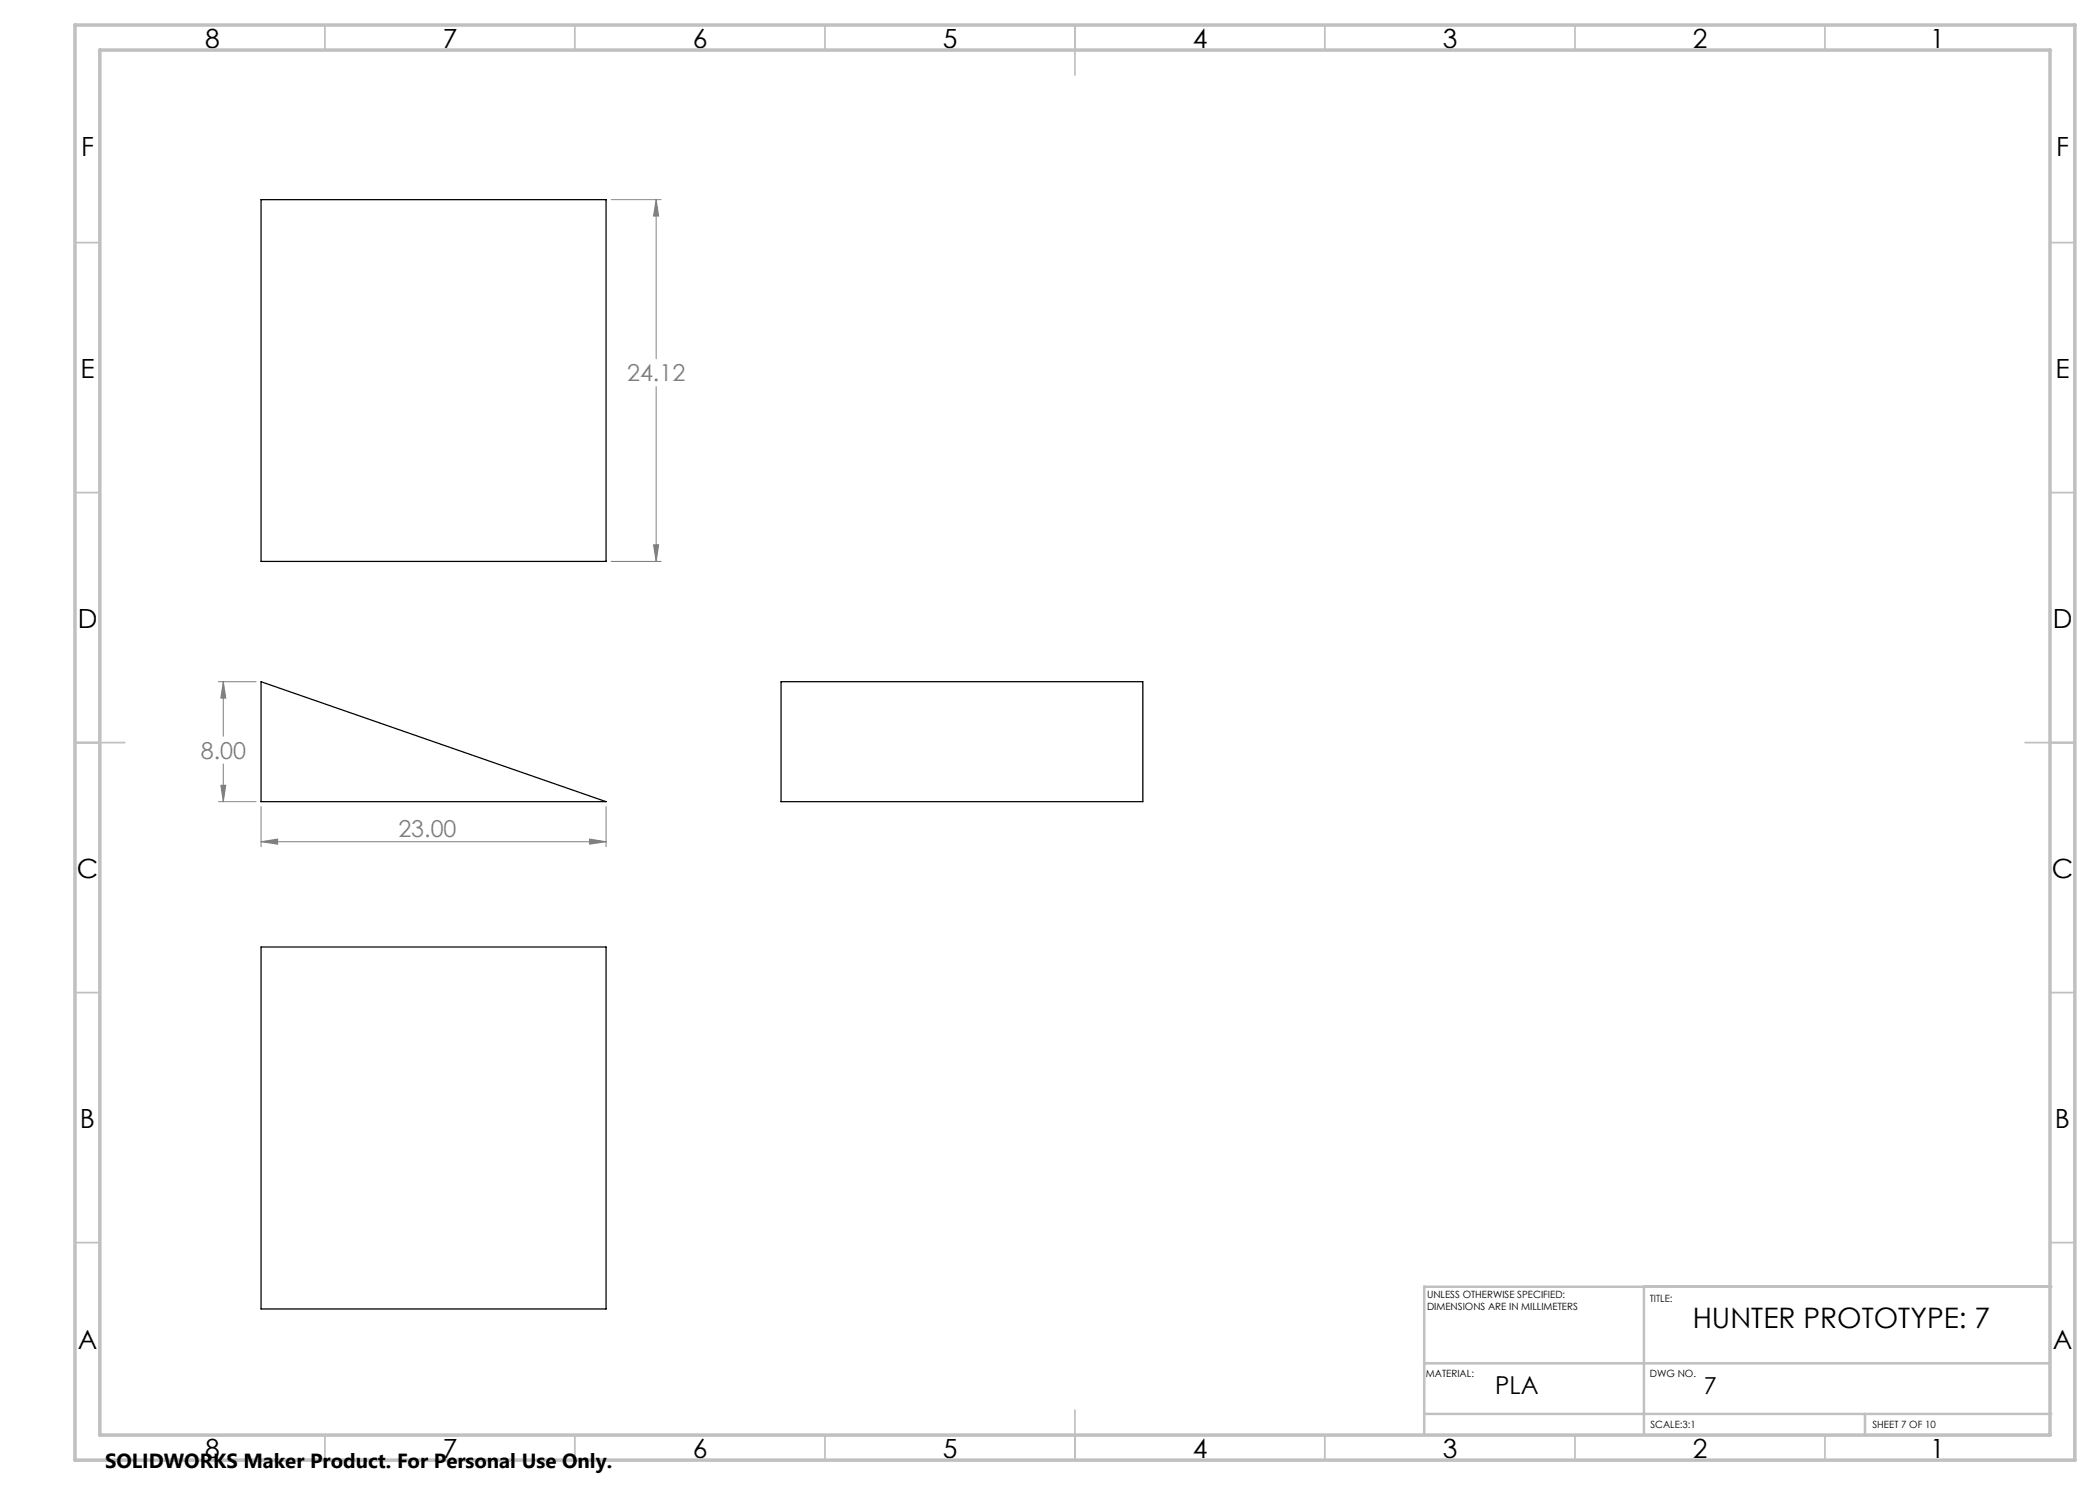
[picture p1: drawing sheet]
<svg xmlns="http://www.w3.org/2000/svg" width="420mm" height="297mm" viewBox="0 0 420 297" stroke-linecap="round" stroke-linejoin="round" font-family="sans-serif">
<path d="M52.2 39.9h69v72.4h-69zM52.2 136.3l69 24h-69zM156.2 136.3h72.4v24h-72.4zM52.2 189.4h69v72.4h-69z" fill="none" stroke="#000" stroke-width=".25"/>
<g fill="none" stroke="#808080" stroke-width=".2">
<path d="M122.2 39.9h10M131.2 39.9l.5 3.3h-1zM131.2 39.9v31.9M131.2 77.3v35M122.2 112.3h10M130.7 109h1l-.5 3.3zM43.7 136.3h7.5M44.7 136.3l.5 3.3h-1zM44.7 136.3v10.9M44.2 157.1h1l-.5 3.2zM44.7 152.8v7.5M43.7 160.3h7.5"/>
<path d="M52.2 168.3l3.3-.5v1zM52.2 161.3v8M52.2 168.3h69M117.9 167.8l3.3 .5-3.3 .5zM121.2 161.3v8"/>
</g>
<g fill="none" stroke="#c0c0c0" stroke-width=".35">
<path d="M65 5v5M115 5v5M165 5v5M215 5v10M265 5v5M315 5v5M365 5v5M15 48.5h5M410 48.5h5M15 98.5h5M410 98.5h5M15 148.5h10"/>
<path d="M405 148.5h10M15 198.5h5M410 198.5h5M15 248.5h5M410 248.5h5M65 287v5M115 287v5M165 287v5M215 282v10M265 287v5M315 287v5M365 287v5"/>
</g>
<path d="M328.8 257.3v29.7M410.2 257.3h-125.4v29.7M284.8 272.7h125.2M284.8 282.8h125.4M373 282.8v4.2" fill="none" stroke="#c0c0c0" stroke-width=".5"/>
<path d="M15 5h400v287h-400zM20 10h390v277h-390z" fill="none" stroke="#c0c0c0" stroke-width=".7"/>
<path d="M52.2 168.3l3.3-.5v1zM117.9 167.8l3.3 .5-3.3 .5zM44.7 136.3l.5 3.3h-1zM44.2 157.1h1l-.5 3.2zM130.7 109h1l-.5 3.3zM131.2 39.9l.5 3.3h-1z" fill="#808080"/>
<text font-size="5.6" x="338.5" y="265.5">HUNTER PROTOTYPE: 7</text>
<g font-size="5.3">
<text x="41" y="9.5">8</text>
<text x="88.5" y="9.5">7</text>
<text x="138.5" y="9.5">6</text>
<text x="188.5" y="9.5">5</text>
<text x="238.5" y="9.5">4</text>
<text x="288.5" y="9.5">3</text>
<text x="338.5" y="9.5">2</text>
<text x="386" y="9.5">1</text>
<text x="16.2" y="31.3">F</text>
<text x="411.2" y="31.3">F</text>
<text x="16.1" y="75.5">E</text>
<text x="411.1" y="75.5">E</text>
<text x="15.5" y="125.5">D</text>
<text x="410.5" y="125.5">D</text>
<text x="15.4" y="175.5">C</text>
<text x="410.4" y="175.5">C</text>
<text x="16" y="225.5">B</text>
<text x="411" y="225.5">B</text>
<text x="15.5" y="269.8">A</text>
<text x="410.5" y="269.8">A</text>
<text x="41" y="291.5">8</text>
<text x="88.5" y="291.5">7</text>
<text x="138.5" y="291.5">6</text>
<text x="188.5" y="291.5">5</text>
<text x="238.5" y="291.5">4</text>
<text x="288.5" y="291.5">3</text>
<text x="338.5" y="291.5">2</text>
<text x="386" y="291.5">1</text>
</g>
<text font-size="4.9" x="299.1" y="278.8">PLA</text>
<g font-size="4.7" fill="#808080">
<text x="125.4" y="76.3">24.12</text>
<text x="40.2" y="151.8">8.00</text>
<text x="79.7" y="167.3">23.00</text>
</g>
<text font-size="4.7" x="340.8" y="278.8">7</text>
<text font-size="4.1" x="21" y="293.7">SOLIDWORKS Maker Product. For Personal Use Only.</text>
<g font-size="2">
<text x="285.4" y="259.6">UNLESS OTHERWISE SPECIFIED:</text>
<text x="285.4" y="262.1">DIMENSIONS ARE IN MILLIMETERS</text>
<text x="330" y="260.3">TITLE:</text>
<text x="285.2" y="275.4">MATERIAL:</text>
<text x="330" y="275.4">DWG NO.</text>
<text x="330.1" y="285.6">SCALE:3:1</text>
<text x="374.5" y="285.6">SHEET 7 OF 10</text>
</g>
</svg>
